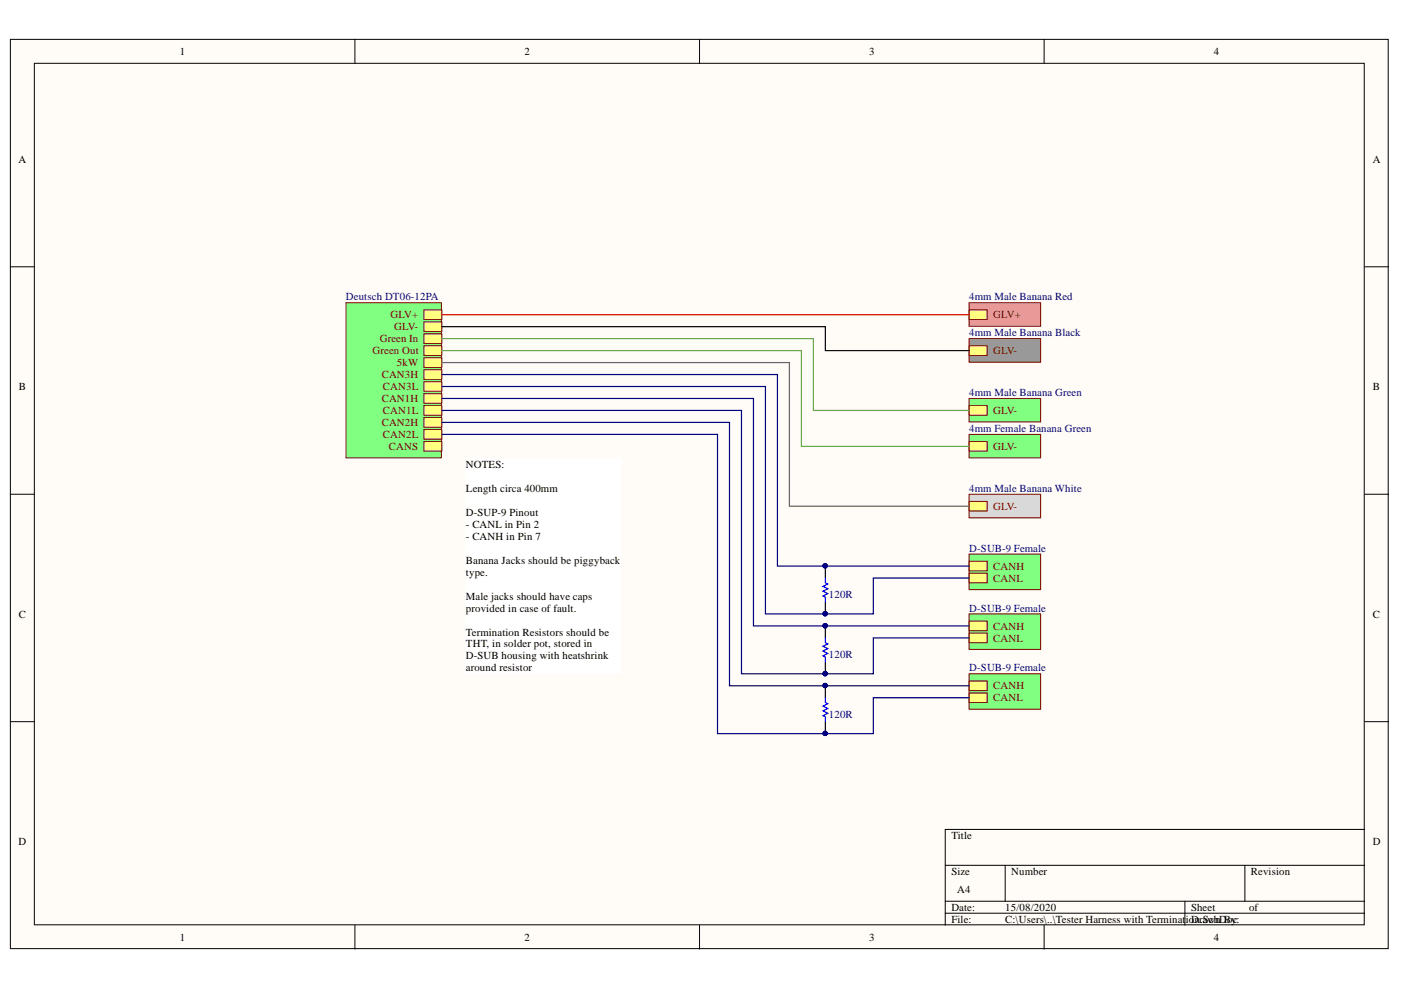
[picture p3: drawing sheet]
<svg xmlns="http://www.w3.org/2000/svg" width="297mm" height="210mm" viewBox="0 0 297 210" stroke-linecap="round" stroke-linejoin="round" font-family="sans-serif">
<g fill="#fffcf8" stroke="#000" stroke-width=".21">
<path d="M2.2 8.3h292.1v192.8h-292.1z"/>
<path d="M7.3 13.4h281.9v182.7h-281.9z"/>
</g>
<g fill="none" stroke="#000" stroke-width=".21">
<path d="M75.3 8.3v5.1M148.3 8.3v5.1M221.4 8.3v5.1M2.2 56.6h5.1M289.3 56.6h5.1M2.2 104.8h5.1M289.3 104.8h5.1M2.2 153h5.1M289.3 153h5.1M289.3 175.9h-88.9v20.3M75.3 196.2v5M148.3 196.2v5"/>
<path d="M200.4 183.5h88.9M200.4 191.1h88.9M200.4 193.6h88.9M213.1 183.5v7.6M221.4 196.2v5M251.2 191.1v5.1M263.9 183.5v7.6"/>
</g>
<path d="M73.4 64.2h20.2v32.9h-20.2z" fill="#80ff80" stroke="#800000" stroke-width=".21"/>
<path d="M89.9 65.7h3.8v2h-3.8z" fill-rule="evenodd" fill="#ffff80"/>
<path d="M89.9 65.7h3.8v2h-3.8z" fill="none" stroke="#800000" stroke-width=".21"/>
<path d="M89.9 68.2h3.8v2.1h-3.8z" fill-rule="evenodd" fill="#ffff80"/>
<path d="M89.9 68.2h3.8v2.1h-3.8z" fill="none" stroke="#800000" stroke-width=".21"/>
<path d="M89.9 83.5h3.8v2h-3.8z" fill-rule="evenodd" fill="#ffff80"/>
<path d="M89.9 83.5h3.8v2h-3.8z" fill="none" stroke="#800000" stroke-width=".21"/>
<path d="M89.9 78.4h3.8v2h-3.8z" fill-rule="evenodd" fill="#ffff80"/>
<path d="M89.9 78.4h3.8v2h-3.8z" fill="none" stroke="#800000" stroke-width=".21"/>
<path d="M89.9 80.9h3.8v2.1h-3.8z" fill-rule="evenodd" fill="#ffff80"/>
<path d="M89.9 80.9h3.8v2.1h-3.8z" fill="none" stroke="#800000" stroke-width=".21"/>
<path d="M89.9 88.5h3.8v2.1h-3.8z" fill-rule="evenodd" fill="#ffff80"/>
<path d="M89.9 88.5h3.8v2.1h-3.8z" fill="none" stroke="#800000" stroke-width=".21"/>
<path d="M89.9 86h3.8v2h-3.8z" fill-rule="evenodd" fill="#ffff80"/>
<path d="M89.9 86h3.8v2h-3.8z" fill="none" stroke="#800000" stroke-width=".21"/>
<path d="M89.9 91.1h3.8v2h-3.8z" fill-rule="evenodd" fill="#ffff80"/>
<path d="M89.9 91.1h3.8v2h-3.8z" fill="none" stroke="#800000" stroke-width=".21"/>
<path d="M89.9 93.6h3.8v2.1h-3.8z" fill-rule="evenodd" fill="#ffff80"/>
<path d="M89.9 93.6h3.8v2.1h-3.8z" fill="none" stroke="#800000" stroke-width=".21"/>
<path d="M89.9 73.3h3.8v2h-3.8z" fill-rule="evenodd" fill="#ffff80"/>
<path d="M89.9 73.3h3.8v2h-3.8z" fill="none" stroke="#800000" stroke-width=".21"/>
<path d="M89.9 70.8h3.8v2h-3.8z" fill-rule="evenodd" fill="#ffff80"/>
<path d="M89.9 70.8h3.8v2h-3.8z" fill="none" stroke="#800000" stroke-width=".21"/>
<path d="M89.9 75.9h3.8v2h-3.8z" fill-rule="evenodd" fill="#ffff80"/>
<path d="M89.9 75.9h3.8v2h-3.8z" fill="none" stroke="#800000" stroke-width=".21"/>
<path d="M205.5 64.2h15.1v5h-15.1z" fill="#ea9999" stroke="#800000" stroke-width=".21"/>
<path d="M205.5 65.7h3.8v2h-3.8z" fill-rule="evenodd" fill="#ffff80"/>
<path d="M205.5 65.7h3.8v2h-3.8z" fill="none" stroke="#800000" stroke-width=".21"/>
<path d="M205.5 71.8h15.1v5h-15.1z" fill="#999" stroke="#800000" stroke-width=".21"/>
<path d="M205.5 73.3h3.8v2h-3.8z" fill-rule="evenodd" fill="#ffff80"/>
<path d="M205.5 73.3h3.8v2h-3.8z" fill="none" stroke="#800000" stroke-width=".21"/>
<path d="M205.5 117.5h15.1v7.5h-15.1z" fill="#80ff80" stroke="#800000" stroke-width=".21"/>
<path d="M205.5 119h3.8v2h-3.8z" fill-rule="evenodd" fill="#ffff80"/>
<path d="M205.5 119h3.8v2h-3.8z" fill="none" stroke="#800000" stroke-width=".21"/>
<path d="M205.5 121.5h3.8v2.1h-3.8z" fill-rule="evenodd" fill="#ffff80"/>
<path d="M205.5 121.5h3.8v2.1h-3.8z" fill="none" stroke="#800000" stroke-width=".21"/>
<path d="M205.5 130.2h15.1v7.5h-15.1z" fill="#80ff80" stroke="#800000" stroke-width=".21"/>
<path d="M205.5 131.7h3.8v2h-3.8z" fill-rule="evenodd" fill="#ffff80"/>
<path d="M205.5 131.7h3.8v2h-3.8z" fill="none" stroke="#800000" stroke-width=".21"/>
<path d="M205.5 134.2h3.8v2.1h-3.8z" fill-rule="evenodd" fill="#ffff80"/>
<path d="M205.5 134.2h3.8v2.1h-3.8z" fill="none" stroke="#800000" stroke-width=".21"/>
<path d="M205.5 142.9h15.1v7.5h-15.1z" fill="#80ff80" stroke="#800000" stroke-width=".21"/>
<path d="M205.5 144.4h3.8v2h-3.8z" fill-rule="evenodd" fill="#ffff80"/>
<path d="M205.5 144.4h3.8v2h-3.8z" fill="none" stroke="#800000" stroke-width=".21"/>
<path d="M205.5 146.9h3.8v2.1h-3.8z" fill-rule="evenodd" fill="#ffff80"/>
<path d="M205.5 146.9h3.8v2.1h-3.8z" fill="none" stroke="#800000" stroke-width=".21"/>
<path d="M205.5 84.5h15.1v5h-15.1z" fill="#80ff80" stroke="#800000" stroke-width=".21"/>
<path d="M205.5 86h3.8v2h-3.8z" fill-rule="evenodd" fill="#ffff80"/>
<path d="M205.5 86h3.8v2h-3.8z" fill="none" stroke="#800000" stroke-width=".21"/>
<path d="M205.5 92.1h15.1v5h-15.1z" fill="#80ff80" stroke="#800000" stroke-width=".21"/>
<path d="M205.5 93.6h3.8v2.1h-3.8z" fill-rule="evenodd" fill="#ffff80"/>
<path d="M205.5 93.6h3.8v2.1h-3.8z" fill="none" stroke="#800000" stroke-width=".21"/>
<path d="M205.5 104.8h15.1v5h-15.1z" fill="#d9d9d9" stroke="#800000" stroke-width=".21"/>
<path d="M205.5 106.3h3.8v2h-3.8z" fill-rule="evenodd" fill="#ffff80"/>
<path d="M205.5 106.3h3.8v2h-3.8z" fill="none" stroke="#800000" stroke-width=".21"/>
<path d="M93.7 66.7h111.8" fill="none" stroke="#f00" stroke-width=".25"/>
<path d="M93.7 69.3h81.3v5h30.5" fill="none" stroke="#000" stroke-width=".25"/>
<path d="M93.7 71.8h78.8v15.2h33M93.7 74.3h76.2v20.3h35.6" fill="none" stroke="#6aa84f" stroke-width=".25"/>
<path d="M93.7 76.9h73.7v30.4h38.1" fill="none" stroke="#666" stroke-width=".25"/>
<path d="M93.7 79.4h71.1v40.6h40.7M93.7 84.5h66v48.2h45.8M93.7 89.6h61v55.8h50.8M93.7 92.1h58.4v63.5h33.1v-7.7h20.3M93.7 87h63.5v55.9h28v-7.7h20.3M93.7 81.9h68.6v48.3h22.9v-7.6h20.3" fill="none" stroke="#000080" stroke-width=".25"/>
<path d="M98.8 97.2h32.9v45.6h-32.9z" fill="#fff" stroke="#fff" stroke-width=".21"/>
<path d="M175 135.2v1.1l.5 .2-1 .5 1 .5-1 .5 1 .5-1 .6 .5 .2v1M175 122.6v1l.5 .2-1 .5 1 .5-1 .5 1 .6-1 .5 .5 .2v1M175 147.9v1.1l.5 .2-1 .5 1 .5-1 .5 1 .5-1 .5 .5 .3v1" fill="none" stroke="#00f" stroke-width=".25"/>
<g font-size="3.5" fill="#000080">
<text x="174.3" y="122">PIR?02</text>
<text x="174.3" y="129.8">PIR?01</text>
<text x="174.3" y="134.7">PIR?02</text>
<text x="174.3" y="142.5">PIR?01</text>
<text x="174.3" y="147.4">PIR?02</text>
<text x="174.3" y="155.2">PIR?01</text>
</g>
<g font-size="2.3">
<text x="38.1" y="11.7">1</text>
<text x="111.2" y="11.7">2</text>
<text x="184.3" y="11.7">3</text>
<text x="257.4" y="11.7">4</text>
<text x="3.9" y="34.5">A</text>
<text x="291.1" y="34.5">A</text>
<text x="4" y="82.7">B</text>
<text x="291.1" y="82.7">B</text>
<text x="98.8" y="99.2">NOTES:</text>
<text x="98.8" y="104.3">Length circa 400mm</text>
<text x="98.8" y="109.4">D-SUP-9 Pinout</text>
<text x="98.8" y="111.9">- CANL in Pin 2</text>
<text x="98.8" y="114.5">- CANH in Pin 7</text>
<text x="98.8" y="119.5">Banana Jacks should be piggyback</text>
<text x="98.8" y="122.1">t</text>
<text x="99.5" y="122.1">ype.</text>
<text x="4" y="130.9">C</text>
<text x="98.8" y="127.1">Male jacks should have caps</text>
<text x="98.8" y="129.7">provided in case of fault.</text>
<text x="291.1" y="130.9">C</text>
<text x="98.8" y="134.7">Termination Resistors should be</text>
<text x="98.8" y="137.3">THT, in solder pot, stored in</text>
<text x="98.8" y="139.8">D-SUB housing with heatshrink</text>
<text x="98.8" y="142.4">around resistor</text>
<text x="3.9" y="179.2">D</text>
<text x="201.7" y="177.9">Title</text>
<text x="291.1" y="179.2">D</text>
<text x="201.7" y="185.5">Size</text>
<text x="214.4" y="185.5">Number</text>
<text x="265.2" y="185.5">Revision</text>
<text x="203" y="189.3">A4</text>
<text x="201.7" y="193.1">Date:</text>
<text x="201.7" y="195.7">File:</text>
<text x="213.1" y="193.1">15/08/2020</text>
<text x="213.1" y="195.7">C:\Users\..\Tester Harness with Terminat</text>
<text x="251.4" y="195.7">ioDnrawn By:</text>
<text x="252.5" y="193.1">Sheet</text>
<text x="254.4" y="195.7">.SchDoc</text>
<text x="264.8" y="193.1">of</text>
<text x="38.1" y="199.5">1</text>
<text x="111.2" y="199.5">2</text>
<text x="184.3" y="199.5">3</text>
<text x="257.4" y="199.5">4</text>
</g>
<g font-size="2.3" fill="#000080">
<text x="73.3" y="63.7">Deutsch DT06-12PA</text>
<text x="205.5" y="63.7">4mm Male Banana Red</text>
<text x="205.5" y="71.3">4mm Male Banana Black</text>
<text x="205.5" y="84">4mm Male Banana Green</text>
<text x="205.5" y="91.6">4mm Female Banana Green</text>
<text x="205.5" y="104.3">4mm Male Banana White</text>
<text x="205.5" y="117">D-SUB-9 Female</text>
<text x="175.7" y="126.9">120R</text>
<text x="205.5" y="129.7">D-SUB-9 Female</text>
<text x="175.7" y="139.6">120R</text>
<text x="205.5" y="142.4">D-SUB-9 Female</text>
<text x="175.7" y="152.2">120R</text>
</g>
<g font-size="2.3" fill="#800000">
<text x="82.8" y="67.5">GLV+</text>
<text x="83.6" y="70">GLV-</text>
<text x="210.6" y="67.5">GLV+</text>
<text x="79" y="75.1">Green Out</text>
<text x="80.5" y="72.6">Green In</text>
<text x="84.1" y="77.6">5kW</text>
<text x="210.6" y="75.1">GLV-</text>
<text x="80.9" y="80.2">CAN3H</text>
<text x="81.2" y="82.7">CAN3L</text>
<text x="80.9" y="85.2">CAN1H</text>
<text x="81.2" y="87.8">CAN1L</text>
<text x="210.6" y="87.8">GLV-</text>
<text x="80.9" y="90.3">CAN2H</text>
<text x="81.2" y="92.8">CAN2L</text>
<text x="82.5" y="95.4">CANS</text>
<text x="210.6" y="95.4">GLV-</text>
<text x="210.6" y="108.1">GLV-</text>
<text x="210.6" y="120.8">CANH</text>
<text x="210.6" y="123.3">CANL</text>
<text x="210.6" y="133.5">CANH</text>
<text x="210.6" y="136">CANL</text>
<text x="210.6" y="146.2">CANH</text>
<text x="210.6" y="148.7">CANL</text>
</g>
</svg>
